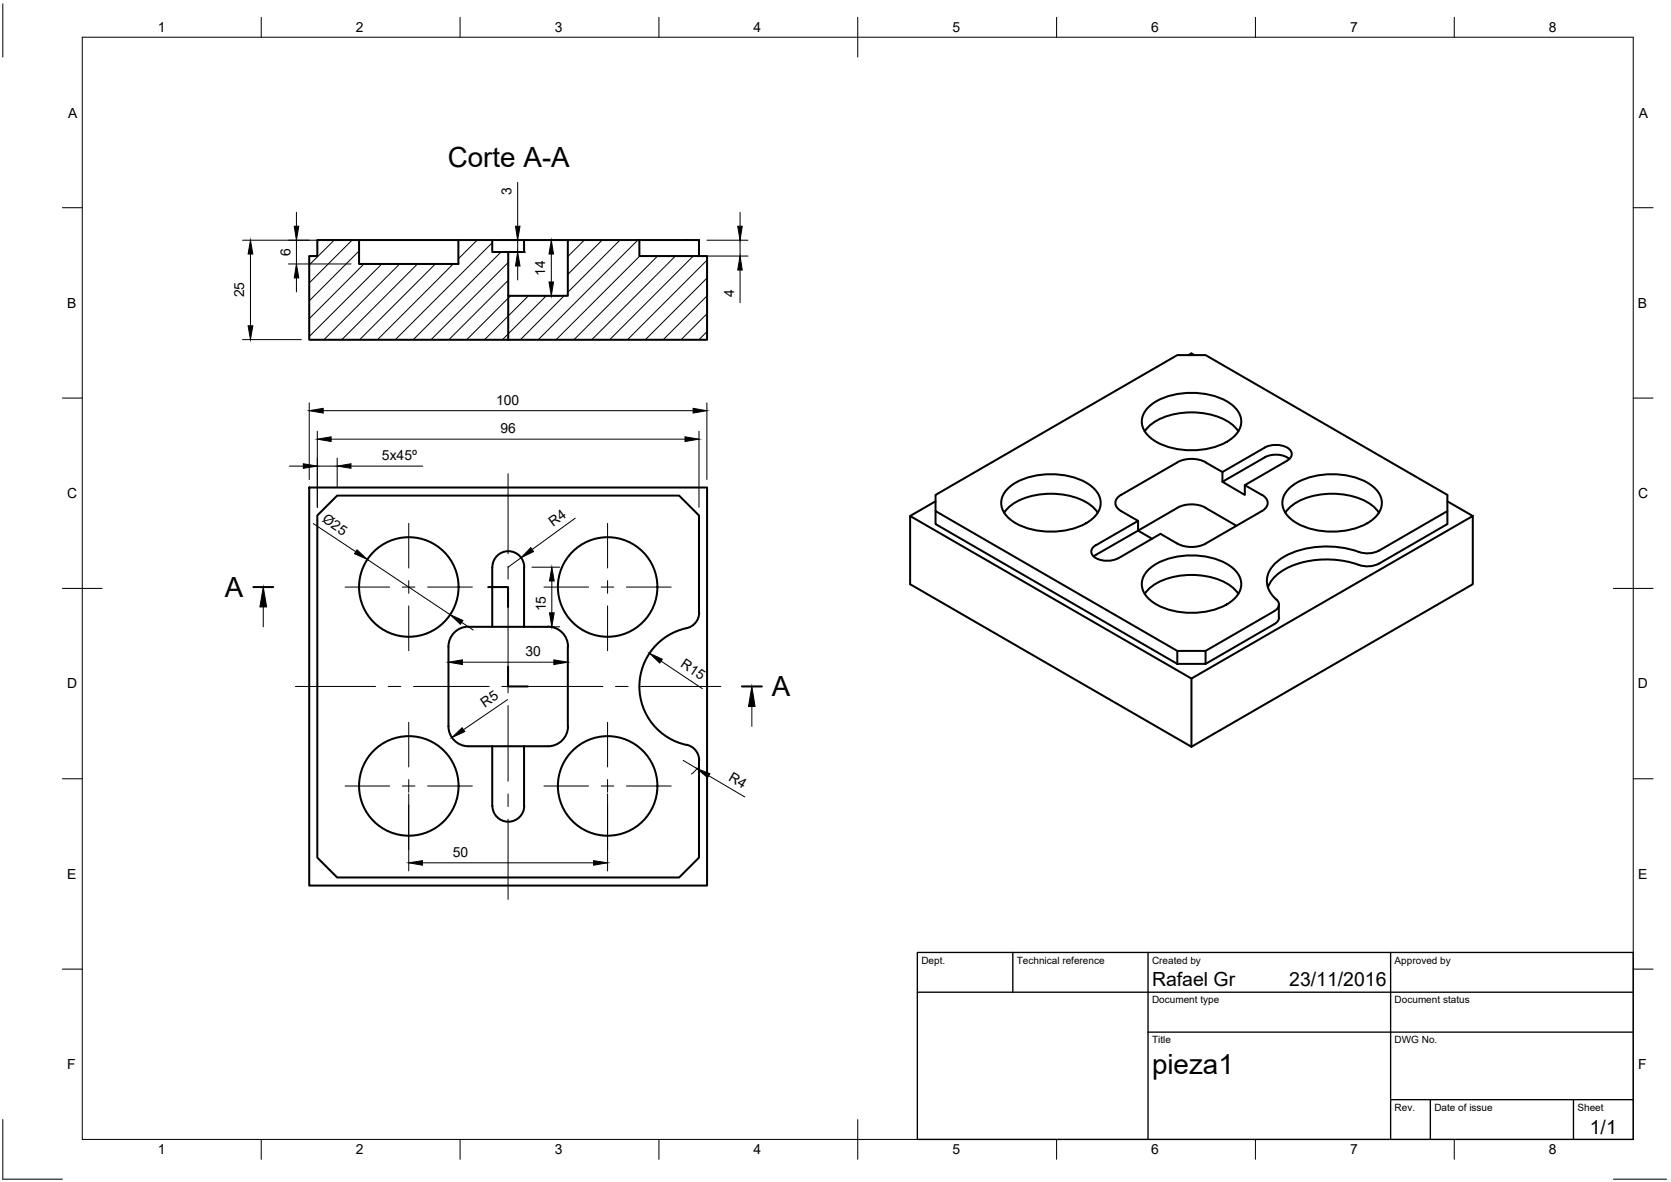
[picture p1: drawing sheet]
<svg xmlns="http://www.w3.org/2000/svg" width="420mm" height="297mm" viewBox="0 0 420 297" stroke-linecap="round" stroke-linejoin="round" font-family="sans-serif">
<!-- layer: Visible -->
<g fill="none" stroke="#000" stroke-width=".51">
<path d="M90.3 60.3h25M115.3 60.3v6h-25v-6h-10.5v4h-2v21.1h50M115.3 60.3h8.5v3h4M123.8 60.3h8M127.8 74.3h15v-14h18v4h17v21.1h-50zM127.8 63.3v11M142.8 60.3h-11v3h-4M160.8 60.3h15v4M298.9 89.2l.7-.4 .7 .4M287.8 108.4a12.6 12.6 0 0 1 9.2-4.6 17.3 17.3 0 0 1 13.2 3.3l1.2 1.3M288.7 102.4a16.9 16.9 0 0 1 13.6-3.5 13.1 13.1 0 0 1 8.9 4.3 4.9 4.9 0 0 1-1.6 7.1 18.8 18.8 0 0 1-20 0 4.9 4.9 0 0 1-.9-7.9zM296 116.2l-14.1 8.2"/>
<path d="M296.1 116.2a7.8 7.8 0 0 1 7 0M303.1 116.2l4.3 2.4M318 115l-10.6 6.1 5.6 3.3v-2.5l10.6-6.1M318 112.5l-10.6 6.1v2.5M318 114.9a6 6 0 0 1 6.2 .4M318 112.5a5.6 5.6 0 0 1 6.6 .9 1.66 1.66 0 0 1-1 2.3M77.8 122.5h100v100h-100zM235.2 128.4v3.3l60.8 35.1M235.2 126l-6.4 3.7M252.5 128.8a12.6 12.6 0 0 1 9.2-4.6 17.3 17.3 0 0 1 13.2 3.3l1.1 1.3M253.4 122.8a16.9 16.9 0 0 1 13.6-3.5 13.1 13.1 0 0 1 8.8 4.4 4.9 4.9 0 0 1-1.6 7.1 18.8 18.8 0 0 1-19.9 0 4.9 4.9 0 0 1-.9-8zM275.6 139.4l-.6 .5"/>
<path d="M275.6 137a1.72 1.72 0 0 0-1.2 1.6 1.72 1.72 0 0 0 1.2 1.7 6.3 6.3 0 0 0 5.6 0M281.9 128.4l4.3 2.5M281.9 124.3a2.17 2.17 0 0 0-1.5 2.1 2.17 2.17 0 0 0 1.5 2M286.2 130.9v2.5l3.5 2M286.2 130.9l-10.7 6.1M296 127.6l-20.5 11.8M296 136.6l-4.2-2.4-10.6 6.1M296.1 136.6a7.8 7.8 0 0 0 7 0M296.1 127.6a7.8 7.8 0 0 1 7 0M303.1 127.6l7.8 4.5M313 121.9l4.3 2.5M317.3 124.3a2.17 2.17 0 0 1 1.5 2.1 2.17 2.17 0 0 1-1.5 2l-14.2 8.2"/>
<path d="M323.2 128.8a12.6 12.6 0 0 1 9.2-4.6 17.3 17.3 0 0 1 13.2 3.3l1.1 1.3M324.1 122.8a16.9 16.9 0 0 1 13.6-3.5 13.1 13.1 0 0 1 8.8 4.4 4.9 4.9 0 0 1-1.6 7.1 18.8 18.8 0 0 1-19.9 0 4.9 4.9 0 0 1-.9-8zM341.7 138.7l2.2 .4 2.2-.4 17.8-10.3v3.3l-17.2 10M363.9 128.4v-4l-60.8-35.2h-7.1l-60.8 35.2v4l60.8 35.2h7.1l17.3-10.1a1.65 1.65 0 0 0 .5-2.8 5.8 5.8 0 0 1-.1-9.3 19.8 19.8 0 0 1 14-4l4.2 .5 2.7 .8M363.9 126l6.4 3.7M117.8 157.5h20M117.8 157.5a5 5 0 0 0-5 5v20a5 5 0 0 0 5 5M123.8 142.5v15M123.8 142.5a4 4 0 0 1 4-4 4 4 0 0 1 4 4M131.8 142.5v15M137.8 157.5a5 5 0 0 1 5 5M175.8 154v-24.5l-5-5h-86l-5 5v86l5 5h86l5-5v-24.4"/>
<path d="M175.8 153.9a4 4 0 0 1-3.2 4 15 15 0 0 0-11.8 14.6 15 15 0 0 0 11.8 14.7M287.8 149.3a12.6 12.6 0 0 1 9.2-4.7 17.3 17.3 0 0 1 13.2 3.3l1.2 1.4M288.7 143.2a16.9 16.9 0 0 1 13.6-3.5 13.1 13.1 0 0 1 8.9 4.4 4.9 4.9 0 0 1-1.6 7.1 18.8 18.8 0 0 1-20 0 4.9 4.9 0 0 1-.9-8zM321.5 151.9v3.3M321.6 155.2l-.4 1.1-.8 .5-17.3 10M341.7 142a23.6 23.6 0 0 0-19.4 1.5l-.8 .6a7.8 7.8 0 0 0-2.7 3.5M346.7 141.6l-2.1 .7h-1.5l-1.4-.3M142.8 162.5v20M296 163.6v3.2M299.6 170.5l-70.8-40.8v17.1l70.8 40.9v-17.2l70.7-40.8v17.1l-70.7 40.9M303.1 163.6v3.2h-7.1M123.8 187.5v15"/>
<path d="M131.8 187.5v15M142.8 182.5a5 5 0 0 1-5 5h-20M172.6 187.2a4 4 0 0 1 3.2 3.9M123.8 202.5a4 4 0 0 0 4 4 4 4 0 0 0 4-4"/>
<circle cx="102.8" cy="147.5" r="12.5"/>
<circle cx="152.8" cy="147.5" r="12.5"/>
<circle cx="102.8" cy="197.5" r="12.5"/>
<circle cx="152.8" cy="197.5" r="12.5"/>
</g>
<!-- layer: Border -->
<g fill="none" stroke="#000" stroke-width=".25">
<path d="M.7 1v13.4M20.7 9.4h390v276.9h-390zM65.7 4.4v5M115.7 4.4v5M165.7 4.4v5M215.7 4.4v10M265.7 4.4v5M315.7 4.4v5M365.7 4.4v5M15.7 52.2h5M410.7 52.2h5M15.7 100h5"/>
<path d="M410.7 100h5M15.7 147.9h10M405.7 147.9h10M15.7 195.7h5M410.7 195.7h5M15.7 243.5h5M410.7 243.5h5M.7 281.3v15h15M65.7 286.3v5M115.7 286.3v5M165.7 286.3v5M215.7 281.3v10"/>
<path d="M265.7 286.3v5M315.7 286.3v5M365.7 286.3v5M405.7 296.3h13.3"/>
</g>
<!-- layer: TitleBlock -->
<path d="M230.7 239.4h180v46.9h-180zM254.7 239.4v9.9M288.7 239.4v46.9M349.7 239.4v46.9M230.7 249.3h180M288.7 259.4h122M349.7 276.4h61M359.6 276.4v9.9M395.6 276.4v9.9" fill="none" stroke="#000" stroke-width=".34"/>
<!-- layer: Hatching -->
<g fill="none" stroke="#000" stroke-width=".25">
<path d="M84 60.4l-6.2 6.2M88.5 60.4l-10.7 10.7M90.3 63.1l-12.5 12.5M91.5 66.3l-13.7 13.8M96 66.3l-18.2 18.3M100.5 66.3l-19 19M105 66.3l-19 19M109.5 66.3l-19 19M113.9 66.3l-19 19M115.5 60.4l-.2 .1M120 60.4l-4.7 4.6M123.8 61l-24.4 24.3"/>
<path d="M125.9 63.4l-22 21.9M127.7 66l-19.3 19.3M127.7 70.5l-14.8 14.8M128.4 74.3l-11 11M132.9 74.3l-11 11M137.4 74.3l-11 11M141.8 74.3l-10.9 11M146.9 60.4l-4.1 4.1M151.4 60.4l-8.6 8.6M155.9 60.4l-13.1 13M160.3 60.4l-24.9 24.9M160.9 64.3l-21 21"/>
<path d="M165.3 64.3l-21 21M169.8 64.3l-21 21M174.3 64.3l-21 21M177.7 65.4l-19.9 19.9M177.7 69.9l-15.4 15.4M177.7 74.4l-10.9 10.9M177.7 78.9l-6.4 6.4M177.7 83.4l-1.9 1.9"/>
</g>
<!-- layer: Annotations -->
<path d="M63.7 147.5h5M122.8 147.5h4.9v5M127.7 167.5v5h5M186.5 172.5h5" fill="none" stroke="#000" stroke-width=".51"/>
<path d="M66.2 152.5v5M189 177.5v5" fill="none" stroke="#000" stroke-width=".25"/>
<path d="M66.2 147.5l.8 5h-1.7zM189 172.5l.9 5h-1.7z" fill="#000" stroke="#000" stroke-width=".25"/>
<!-- layer: Center Lines -->
<g fill="none" stroke="#000" stroke-width=".25">
<path d="M127.7 119v20.2M102.8 131.5v11.2M152.8 131.5v11.2M86.8 147.5h11.2M101.2 147.5h3.1M102.8 145.9v3.2M102.8 152.3v11.2M107.5 147.5h11.3M127.7 142.4v3.1M127.7 148.7v19.1M136.8 147.5h11.2M151.2 147.5h3.1"/>
<path d="M152.8 145.9v3.2M152.8 152.3v11.2M157.5 147.5h11.3M74.3 172.5h20.1M97.6 172.5h3.2M104 172.5h19M126.2 172.5h3.2M127.7 170.9v3.2M127.7 177.3v19M132.5 172.5h19.1M154.8 172.5h3.1M161.1 172.5h20.2"/>
<path d="M86.8 197.5h11.2M101.2 197.5h3.1M102.8 181.5v11.2M102.8 195.9v3.2M107.5 197.5h11.3M127.7 199.5v3.2M136.8 197.5h11.2M151.2 197.5h3.1M152.8 181.5v11.2M152.8 195.9v3.2M157.5 197.5h11.3M102.8 202.3v11.2"/>
<path d="M127.7 205.9v20.1M152.8 202.3v11.2"/>
</g>
<!-- layer: Dimensions -->
<g fill="none" stroke="#000" stroke-width=".25">
<path d="M74.5 53.3v3.6M130.2 45.8v11.1M186.1 53.3v3.6M61 60.4h27.3M63 63.8v18.1M72.5 66.3h15.8M74.5 60.4v5.9M74.5 69.9v3.5M125.8 60.4h6.4M125.8 63.4h6.4M130.2 60.4v3M130.2 66.8v3.6"/>
<path d="M136.6 60.4h4.1M136.6 74.3h4.1M138.6 63.8v7.1M177.7 60.4h10.4M177.7 64.3h10.4M186.1 60.4v3.9M186.1 67.9v8.2M61 85.3h14.8M72.8 117.1h3.5M77.8 101.2v19.3M79.8 108.4v19.1M79.8 117.1h5"/>
<path d="M81.3 103.2h93M83.3 110.4h88.9M84.8 115.1v7.4M88.3 117.1h18M175.8 108.4v19.1M177.7 101.2v19.3M78.8 131.6l10.6 7M144.6 130.2l-10.8 7.9M92.4 140.6l20.8 13.9M116.1 156.4l2.9 1.9M131 140.2l-3.3 2.3M133.8 142.5h6.9"/>
<path d="M133.8 157.5h6.9M138.8 146v8M116.3 166.4h23M127.6 175.8l-11.1 7.6M166.2 166.1l10.4 7M102.8 199.5v19.4M152.8 199.5v19.4M171.8 191.1l3.4 2M175.3 193l-.8 1-.7 .5M178.2 194.9l9.1 5.4M106.2 216.8h43.1"/>
</g>
<g fill="#000" stroke="#000" stroke-width=".25">
<path d="M74 56.9h1.1l-.6 3.5zM129.6 56.9h1.2l-.6 3.5zM185.5 56.9h1.1l-.5 3.5zM63 60.4l.6 3.4h-1.2zM74.5 66.3l.6 3.6h-1.1zM130.2 63.4l.6 3.4h-1.2zM138.6 60.4l.6 3.4h-1.2zM138 70.9h1.2l-.6 3.4zM186.1 64.3l.5 3.6h-1.1zM62.4 81.9h1.2l-.6 3.4zM76.3 116.5l3.5 .6-3.5 .6zM77.8 103.2l3.5-.6v1.2z"/>
<path d="M79.8 110.4l3.5-.6v1.2zM84.8 117.1l3.5-.6v1.2zM172.2 109.8l3.6 .6-3.6 .6zM174.3 102.6l3.4 .6-3.4 .6zM89.8 138.2l2.6 2.4-3.3-1.5zM133.5 137.6l.7 1-3.2 1.6zM113.2 154.5l3.2 1.4-.6 1zM138.8 142.5l.5 3.5h-1.1zM138.2 154h1.1l-.5 3.5zM112.8 166.4l3.5-.6v1.2zM139.3 165.8l3.5 .6-3.5 .6zM163.3 164.2l3.2 1.5-.6 .9z"/>
<path d="M113.7 185.3l2.5-2.4 .7 1zM175.2 193.1l3.3 1.3-.6 1zM102.8 216.8l3.4-.5v1.1zM149.3 216.3l3.5 .5-3.5 .6z"/>
</g>
<g font-size="7">
<text x="112.6" y="42">Corte A-A</text>
<text x="56.5" y="150">A</text>
<text x="194" y="175">A</text>
<text x="289.7" y="269.9">pieza1</text>
</g>
<g font-size="4.9">
<text x="289.7" y="247.9">Rafael Gr</text>
<text x="324.2" y="247.9">23/11/2016</text>
<text x="399.7" y="285">1/1</text>
</g>
<g font-size="3.5">
<text x="39.7" y="8.1">1</text>
<text x="89.5" y="8.1">2</text>
<text x="139.5" y="8.1">3</text>
<text x="189.4" y="8.1">4</text>
<text x="239.5" y="8.1">5</text>
<text x="289.4" y="8.1">6</text>
<text x="339.5" y="8.1">7</text>
<text x="389.5" y="8.1">8</text>
<text x="17.1" y="29.5">A</text>
<text x="412.1" y="29.5">A</text>
<text x="128.6" y="49.1" transform="rotate(-90 128.6 49.1)">3</text>
<text x="73" y="64.3" transform="rotate(-90 73 64.3)">6</text>
<text x="137.1" y="69.4" transform="rotate(-90 137.1 69.4)">14</text>
<text x="16.9" y="77.3">B</text>
<text x="61.4" y="74.8" transform="rotate(-90 61.4 74.8)">25</text>
<text x="184.6" y="74.6" transform="rotate(-90 184.6 74.6)">4</text>
<text x="411.8" y="77.3">B</text>
<text x="124.7" y="101.7">100</text>
<text x="125.8" y="108.8">96</text>
<text x="96" y="115.6">5x45º</text>
<text x="16.9" y="125.2">C</text>
<text x="411.9" y="125.2">C</text>
<text x="80.8" y="131" transform="rotate(34 80.8 131)">Ø25</text>
<text x="139.1" y="132.4" transform="rotate(-36 139.1 132.4)">R4</text>
<text x="137.2" y="153.6" transform="rotate(-90 137.2 153.6)">15</text>
<text x="132.1" y="164.9">30</text>
<text x="171" y="167.5" transform="rotate(34 171 167.5)">R15</text>
<text x="16.9" y="173">D</text>
<text x="411.8" y="173">D</text>
<text x="121.9" y="177.8" transform="rotate(-35 121.9 177.8)">R5</text>
<text x="183" y="196" transform="rotate(31 183 196)">R4</text>
<text x="113.9" y="215.3">50</text>
<text x="16.9" y="220.9">E</text>
<text x="411.9" y="220.9">E</text>
<text x="16.9" y="268.7">F</text>
<text x="411.9" y="268.7">F</text>
<text x="39.7" y="290.1">1</text>
<text x="89.5" y="290.1">2</text>
<text x="139.5" y="290.1">3</text>
<text x="189.4" y="290.1">4</text>
<text x="239.5" y="290.1">5</text>
<text x="289.4" y="290.1">6</text>
<text x="339.5" y="290.1">7</text>
<text x="389.5" y="290.1">8</text>
</g>
<g font-size="2.5">
<text x="231.7" y="242.1">Dept.</text>
<text x="255.7" y="242.1">Technical reference</text>
<text x="289.7" y="242.1">Created by</text>
<text x="350.7" y="242.1">Approved by</text>
<text x="289.7" y="252.1">Document type</text>
<text x="350.7" y="252.1">Document status</text>
<text x="289.7" y="262.2">Title</text>
<text x="350.7" y="262.2">DWG No.</text>
<text x="350.7" y="279.1">Rev.</text>
<text x="360.7" y="279.1">Date of issue</text>
<text x="396.6" y="279.1">Sheet</text>
</g>
</svg>
